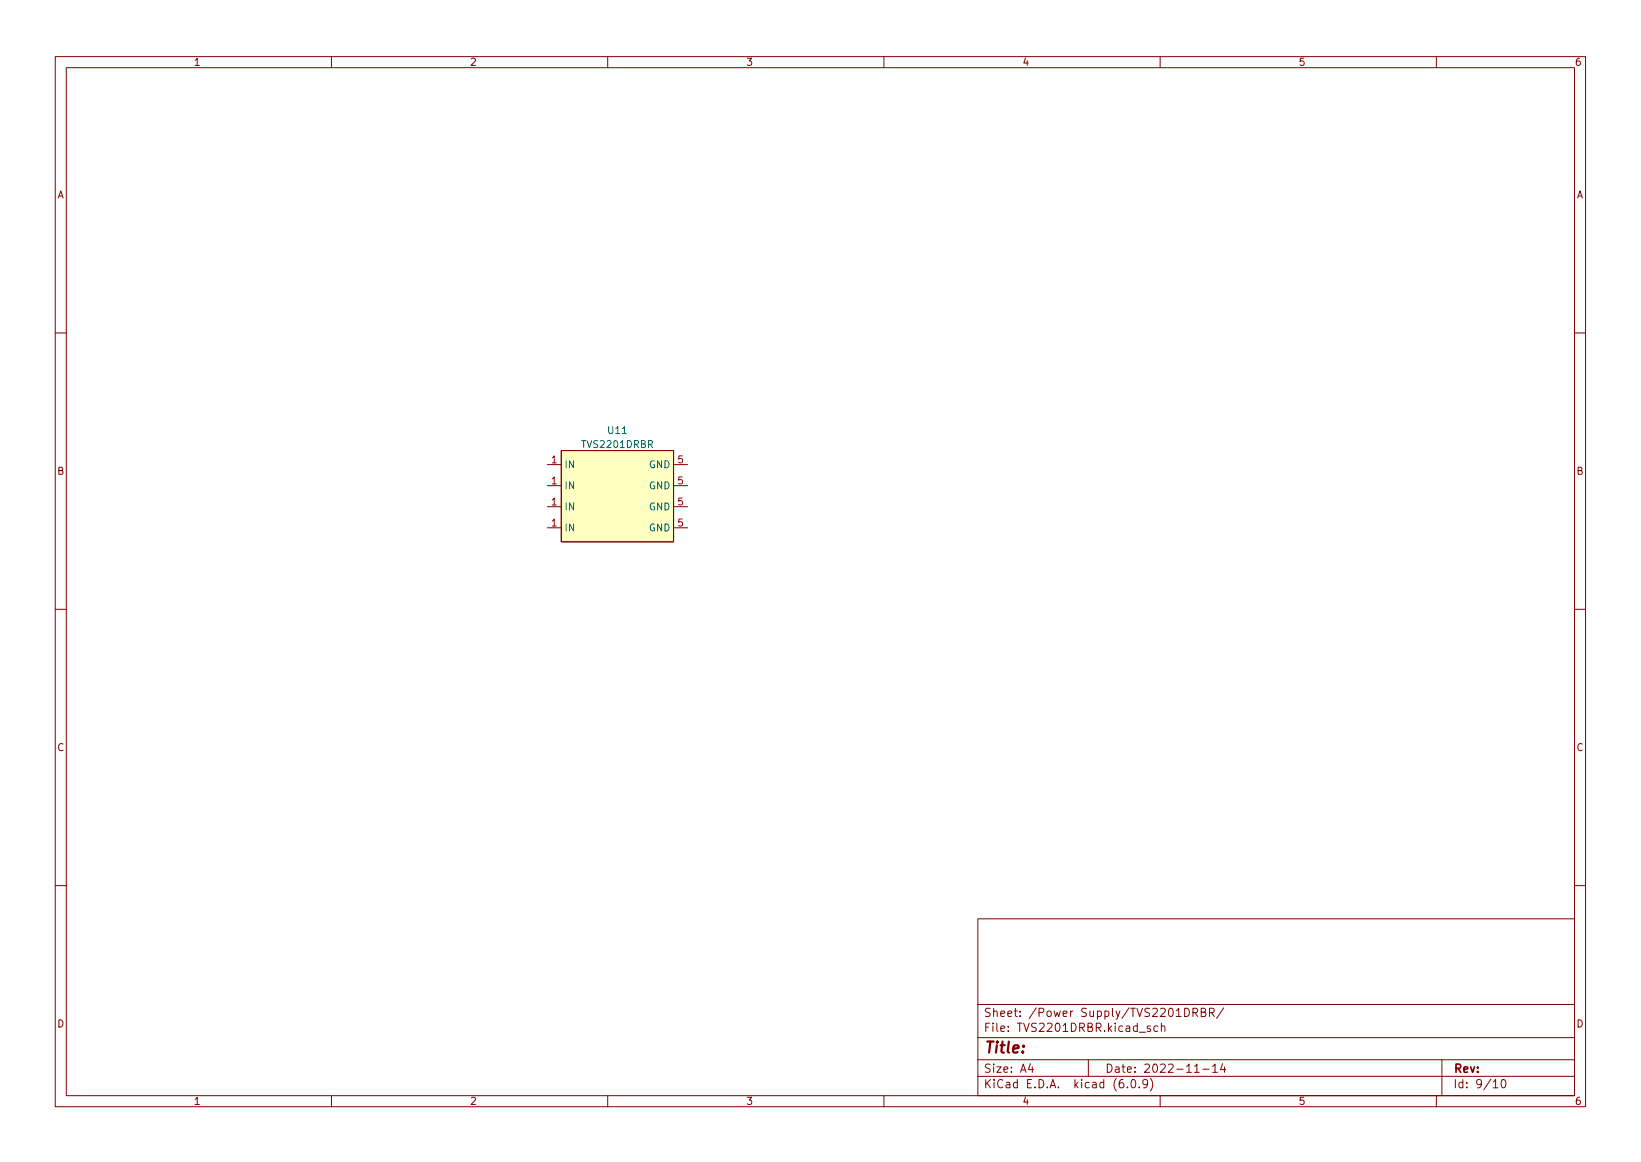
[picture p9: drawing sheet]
<svg xmlns="http://www.w3.org/2000/svg" width="297mm" height="210mm" viewBox="0 0 297 210" stroke-linecap="round" stroke-linejoin="round" font-family="sans-serif">
<g fill="none" stroke="#840000" stroke-width=".18">
<path d="M10 10.2h277v190.1h-277zM12 12.2h273v186.1h-273zM60 10.2v2M110 10.2v2M160 10.2v2M210 10.2v2M260 10.2v2M10 60.2h2M285 60.2h2M99.1 95.5h2.5M99.1 91.7h2.5M99.1 87.9h2.5"/>
<path d="M99.1 84.1h2.5M101.6 81.5h20.3v16.5h-20.3zM121.9 95.5h2.6M121.9 91.7h2.6M121.9 87.9h2.6M121.9 84.1h2.6M10 110.2h2M285 110.2h2M10 160.2h2M177 166.3h108v32h-108zM285 160.2h2M60 198.3v2"/>
<path d="M110 198.3v2M160 198.3v2M177 194.8h108M177 191.8h108M177 187.8h108M177 181.8h108M186.5 192.5l-.4 1h1M186.9 193v1M197 191.8v3M204.1 196.7v.1M204.9 195.4l.2-.1a.8 .8 0 0 1 .5 .8 .8 .8 0 0 1-.5 .7 1 1 0 0 1-.2-1.4zM206.2 196.7v.1"/>
<path d="M207.7 196l-.3 .3h-.3l-.2-.3 .1-.6 .4-.1 .2 .2a.99 .99 0 0 1-.3 1.3h-.3M208.2 195.1a1.72 1.72 0 0 1 0 2.3M208.2 185.7l-.3-.1-.3 .2 .1 .3 .5 .1v.4h-.6M209.6 185.7l-.5-.1-.2 .3v.4l.1 .3h.6M210 198.3v2M210.2 185.8l.2-.2 .4 .1 .1 .9M210.2 185.1v1.5M214.4 182.4a.76 .76 0 0 1 .9 .8 .76 .76 0 0 1-.9 .7zM215.9 183.2l.7-.1 .2-.2-.1-.3-.2-.2h-.6v1.5M216.2 194h.9M216.3 183.2l.5 .7M217.4 183.1h.5l.2-.1 .1-.3-.1-.2-.7-.1v1.5h.6l.3-.3a.39 .39 0 0 0-.4-.5"/>
<path d="M217.7 193.5h1.2M218.9 183.2l.7-.1 .2-.2-.1-.3-.2-.2h-.6v1.5M219.3 183.2l.5 .7M219.5 193l.4-.5v1.5M219.5 194h.9M221.3 192.5l-.4 1h1M221.5 182.4l-1.3 1.9M221.6 193v1M260 198.3v2M261 191.8v6.5M270.3 195.8l.4-.5v1.5M270.3 196.8h.9"/>
<path d="M271.9 195.4l.2-.1a.8 .8 0 0 1 .5 .8 .8 .8 0 0 1-.5 .7 1 1 0 0 1-.2-1.4z"/>
</g>
<path d="M101.6 81.5h20.3v16.5h-20.3z" fill="#ffffc2" stroke="#ffffc2" stroke-width=".18"/>
<text font-size="2.8" fill="#840000" x="178" y="190.6">Title:</text>
<g font-size="2.1" fill="#840000">
<text x="178" y="184">Sheet: /Power Supply/TVS2201DRBR/</text>
<text x="178" y="186.7">File: TVS2201DRBR.kicad_sch</text>
<text x="178" y="196.9">KiCad E.D.A. kicad (6.0.9)</text>
<text x="178" y="194.1">Size: A4</text>
<text x="200" y="194.1">Date: 2022-11-14</text>
<text x="263" y="194.1">Rev:</text>
<text x="263" y="196.9">Id: 9/10</text>
</g>
<g font-size="1.8" fill="#840000">
<text x="35" y="11.9">1</text>
<text x="85" y="11.9">2</text>
<text x="135" y="11.9">3</text>
<text x="185" y="11.9">4</text>
<text x="235" y="11.9">5</text>
<text x="285" y="11.9">6</text>
<text x="10.3" y="35.9">A</text>
<text x="285.3" y="35.9">A</text>
<text x="10.3" y="85.9">B</text>
<text x="285.3" y="85.9">B</text>
<text x="10.3" y="135.9">C</text>
<text x="285.3" y="135.9">C</text>
<text x="10.3" y="185.9">D</text>
<text x="285.3" y="185.9">D</text>
<text x="35" y="199.9">1</text>
<text x="85" y="199.9">2</text>
<text x="135" y="199.9">3</text>
<text x="185" y="199.9">4</text>
<text x="235" y="199.9">5</text>
<text x="285" y="199.9">6</text>
</g>
<g font-size="1.8" fill="#a90000">
<text x="99.8" y="83.8">1</text>
<text x="122.7" y="83.8">5</text>
<text x="99.8" y="87.6">1</text>
<text x="122.7" y="87.6">5</text>
<text x="99.8" y="95.2">1</text>
<text x="99.8" y="91.4">1</text>
<text x="122.7" y="95.2">5</text>
<text x="122.7" y="91.4">5</text>
</g>
<g font-size="1.8" fill="#006464">
<text x="105.5" y="81.1">TVS2201DRBR</text>
<text x="110.1" y="78.5">U11</text>
<text x="102.1" y="88.5">IN</text>
<text x="102.1" y="84.7">IN</text>
<text x="117.5" y="88.5">GND</text>
<text x="117.5" y="84.7">GND</text>
<text x="102.1" y="92.3">IN</text>
<text x="117.5" y="92.3">GND</text>
<text x="102.1" y="96.1">IN</text>
<text x="117.5" y="96.1">GND</text>
</g>
</svg>
